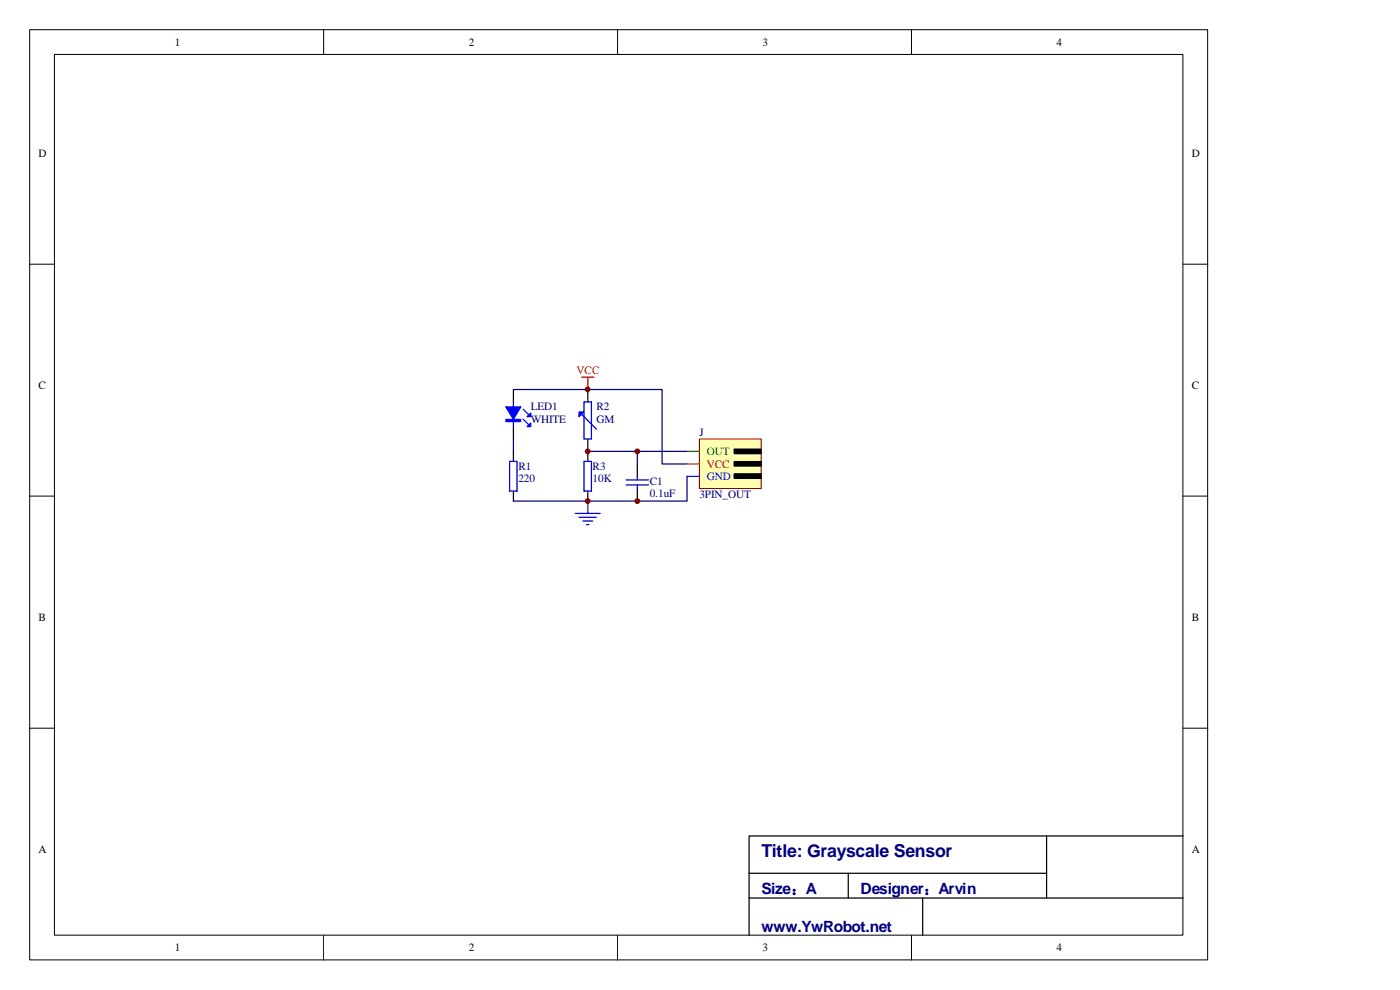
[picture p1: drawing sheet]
<svg xmlns="http://www.w3.org/2000/svg" width="297mm" height="210mm" viewBox="0 0 297 210" stroke-linecap="round" stroke-linejoin="round" font-family="sans-serif">
<g fill="none" stroke="#000" stroke-width=".21">
<path d="M6.3 6.3h249.9v197.3h-249.9zM11.5 11.5h239.4v186.9h-239.4zM68.7 6.3v5.2M131 6.3v5.2M193.4 6.3v5.2M6.3 56h5.2M251 56h5.2M6.3 105.2h5.2M251 105.2h5.2M6.3 154.5h5.2M251 154.5h5.2M68.7 198.4v5.3"/>
<path d="M131 198.4v5.3M193.4 198.4v5.3"/>
</g>
<path d="M135.2 98.4v2.6M135.2 103.7v2.6" fill="none" stroke="#000" stroke-width=".26"/>
<path d="M122 108.9h5.3M122.8 109.7h3.7M123.6 110.5h2.1M124.4 111.3h.6M124.7 106.3v2.6M132.8 101.8h4.8M132.8 102.9h4.8M135.2 101v.8M135.2 102.9v.8" fill="none" stroke="#00f" stroke-width=".26"/>
<path d="M108.9 82.6h31.6v15.8h5.2M108.9 93.1v2.7M124.7 95.8h21M135.2 95.8v2.6M145.7 101v5.3h-36.8" fill="none" stroke="#000080" stroke-width=".26"/>
<path d="M123.4 80h2.6M124.7 80v2.6" fill="none" stroke="#f00" stroke-width=".26"/>
<path d="M148.4 93.2h13.1v10.4h-13.1z" fill="#ffffb0"/>
<path d="M148.4 93.1h13.1v10.5h-13.1z" fill="none" stroke="#800000" stroke-width=".21"/>
<path d="M145.7 95.8h2.7" fill="none" stroke="#008000" stroke-width=".26"/>
<path d="M145.7 98.4h2.7" fill="none" stroke="#f00" stroke-width=".26"/>
<path d="M108.1 97.9h1.6v6.3h-1.6zM108.9 85.3v5.2M111 88.9l1 1.1M111 86.8l1 1.1M123.4 87.9l3.1 3.2M123.9 97.9h1.6v6.3h-1.6zM123.9 85.3h1.6v7.8h-1.6zM145.7 101h2.7" fill="none" stroke="#00f" stroke-width=".26"/>
<path d="M155.8 97.9h5.7v1h-5.7zM155.8 95.3h5.7v1h-5.7zM155.8 100.5h5.7v1h-5.7z" fill="#000"/>
<path d="M155.7 97.9h5.8v1h-5.8zM155.7 95.2h5.8v1.1h-5.8zM155.7 100.5h5.8v1h-5.8z" fill="none" stroke="#000" stroke-width=".21"/>
<g fill="none" stroke="#000" stroke-width=".26">
<path d="M108.9 82.6v2.7M108.9 90.5v2.6M108.9 95.8v2.1M124.7 82.6v2.7M124.7 93.1v4.8M108.9 104.2v2.1M124.7 104.2v2.1M222 177.3v13.2M251 177.3h-92.1v21.1M158.9 190.5h92.1M158.9 185.2h63.1M180 185.2v5.3"/>
<path d="M195.7 190.5v7.9"/>
</g>
<g fill="#00f" stroke="#00f" stroke-width=".26">
<path d="M107.3 86.3h3.2l-1.6 2.6z"/>
<path d="M111.8 90.5l.8-.8v.8z"/>
<path d="M111.8 88.4l.8-.8v.8z"/>
<path d="M122.8 87.4h1.1l-1.1 1z"/>
</g>
<path d="M107.3 88.9h3.2v.5h-3.2z" fill-rule="evenodd" fill="#00f" stroke="#00f" stroke-width=".21"/>
<g fill="#800000" stroke="#800000" stroke-width=".21">
<circle cx="135.2" cy="106.3" r=".51"/>
<circle cx="124.7" cy="106.3" r=".51"/>
<circle cx="124.7" cy="95.8" r=".51"/>
<circle cx="135.2" cy="95.8" r=".51"/>
<circle cx="124.7" cy="82.6" r=".51"/>
</g>
<text font-size="3.8" fill="#000080" x="161.5" y="181.8">Title: Grayscale Sensor</text>
<g font-size="3.3" fill="#000080">
<text x="161.5" y="189.7">Size：A</text>
<text x="182.6" y="189.7">Designer：Arvin</text>
<text x="161.5" y="197.6">www.YwRobot.net</text>
</g>
<g font-size="2.4">
<text x="37.1" y="9.7">1</text>
<text x="99.4" y="9.7">2</text>
<text x="161.8" y="9.7">3</text>
<text x="224.1" y="9.7">4</text>
<text x="8.2" y="33.4">D</text>
<text x="252.8" y="33.4">D</text>
<text x="8.2" y="82.6">C</text>
<text x="252.8" y="82.6">C</text>
<text x="8.2" y="131.8">B</text>
<text x="252.8" y="131.8">B</text>
<text x="8.2" y="181">A</text>
<text x="252.8" y="181">A</text>
<text x="37.1" y="201.8">1</text>
<text x="99.4" y="201.8">2</text>
<text x="161.8" y="201.8">3</text>
<text x="224.1" y="201.8">4</text>
</g>
<g font-size="2.4" fill="#f00">
<text x="122.3" y="79.4">VCC</text>
<text x="149.9" y="99.2">VCC</text>
</g>
<g font-size="2.4" fill="#000080">
<text x="112.6" y="87.1">LED1</text>
<text x="112.6" y="89.7">WHITE</text>
<text x="126.5" y="87.1">R2</text>
<text x="126.5" y="89.7">GM</text>
<text x="148.4" y="92.6">J</text>
<text x="110" y="99.7">R1</text>
<text x="125.7" y="99.7">R3</text>
<text x="110" y="102.3">220</text>
<text x="125.7" y="102.3">10K</text>
<text x="137.8" y="102.9">C1</text>
<text x="137.8" y="105.5">0.1uF</text>
<text x="148.4" y="105.7">3PIN_OUT</text>
</g>
<text font-size="2.4" fill="#008000" x="149.9" y="96.5">OUT</text>
<text font-size="2.4" fill="#00f" x="149.9" y="101.8">GND</text>
</svg>
